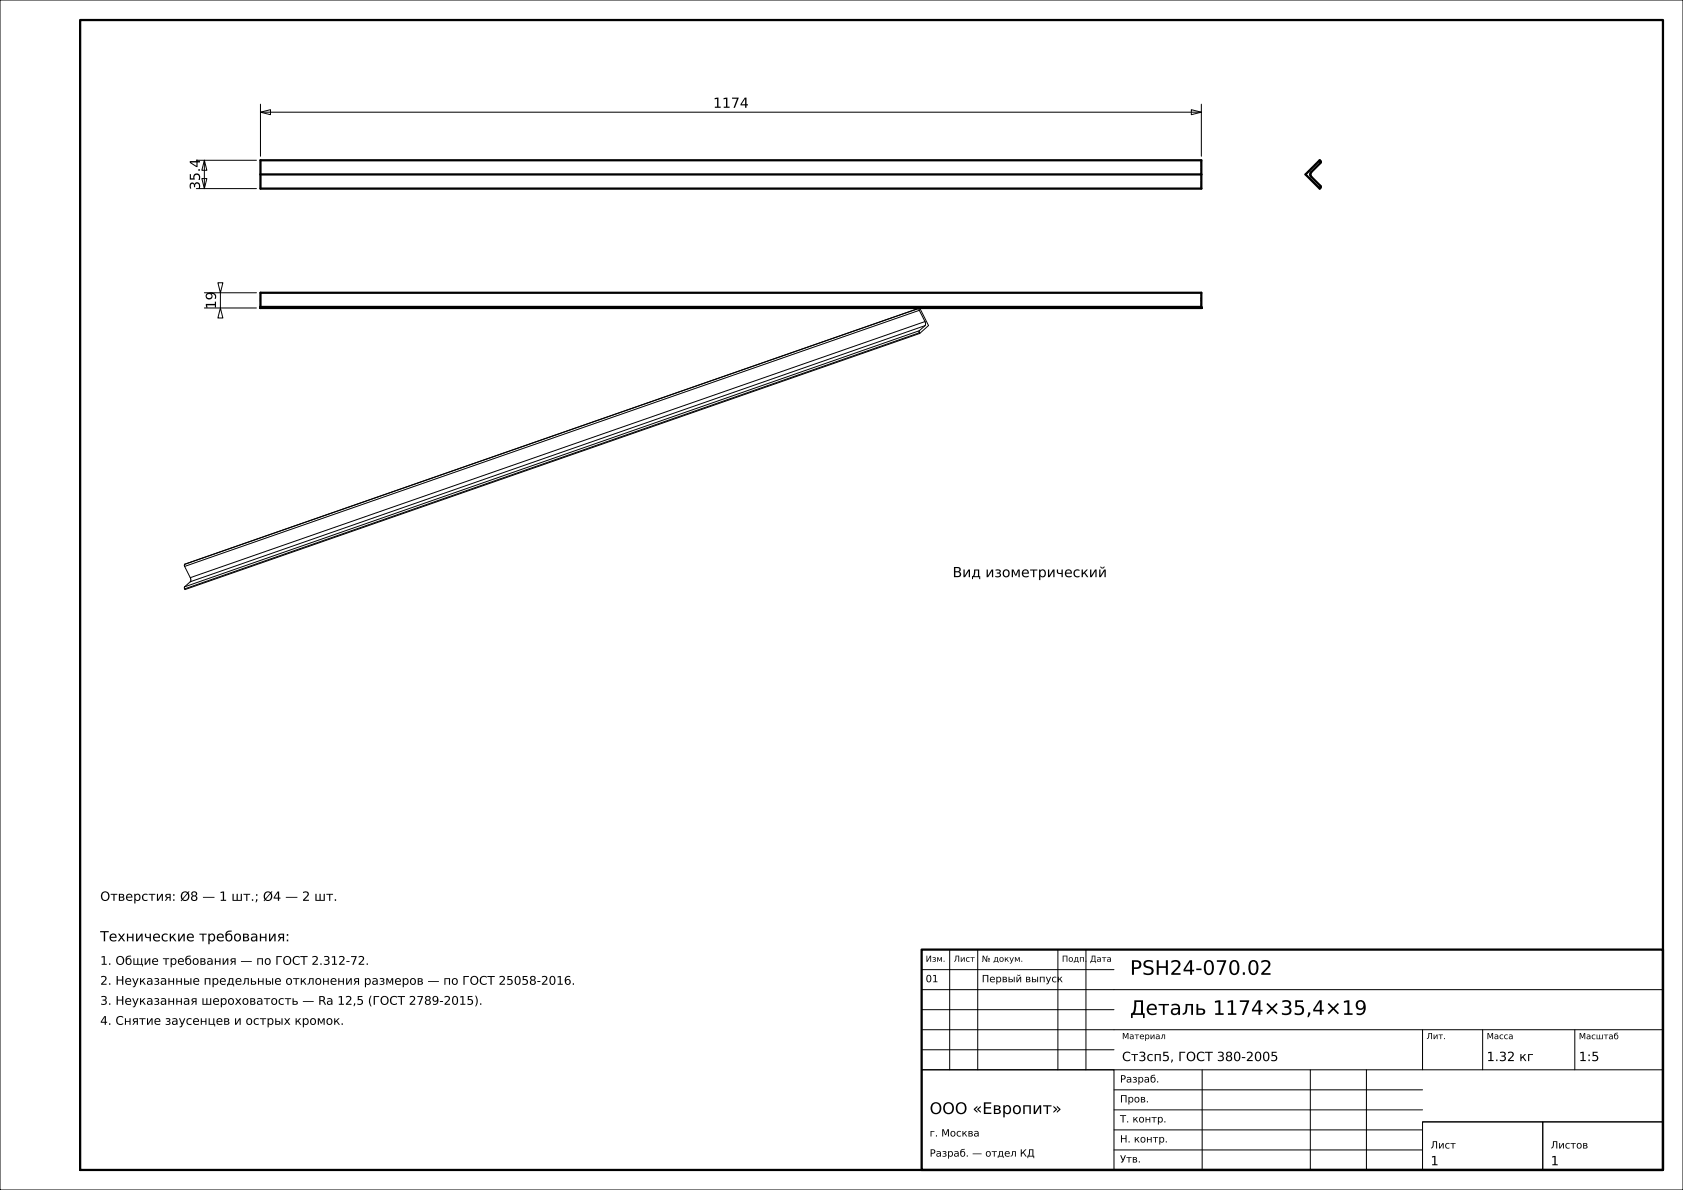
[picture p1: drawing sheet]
<svg xmlns="http://www.w3.org/2000/svg" width="420mm" height="297mm" viewBox="0 0 420 297" stroke-linecap="round" stroke-linejoin="round" font-family="sans-serif">
<g fill="none" stroke="#000" stroke-width=".25">
<path d="M0 0h420v297h-420zM49 40h15M51 40l.6 2.5h-1.2zM51 40v7.1M65 28l2.5-.6v1.2zM65 26v13M65 28h234.8M297.3 27.4l2.5 .6-2.5 .6zM299.8 26v13M49 47.1h15M50.4 44.6h1.2l-.6 2.5zM51 76.9h13"/>
<path d="M51 73.1h13M54.4 70.6h1.2l-.6 2.5zM55 76.9l.6 2.5h-1.2zM55 73.1v3.8M229.4 77.5l1.4 2.8M229.4 77.5l-183.3 63.9M229.5 76.9l-.1 .6M229.5 76.9l2.2 4.4-2.2 1.9M229.5 76.9l-183.4 64M229.4 83.1l.1 .1M229.4 82.5v.6M229.4 83.1l-183.3 63.9"/>
<path d="M229.4 82.5l-183.3 64M229.5 83.2l-183.3 63.9-.1-.1M230.8 81.3l-1.4 1.2M230.8 80.3l.2 .5-.2 .5M230.8 81.3l-183.3 63.9M230.8 80.3l-183.3 63.9M46.1 140.9v.5M46.1 146.5v.5M46.1 141.4l1.4 2.8M46.2 140.8l-.1 .1M47.5 145.2l-1.4 1.3M47.5 144.2l.1 .6-.1 .4"/>
<path d="M237 237v30M244 237v30M264 237v30M271 237v30M230 257h185M230 252h48M230 247h185M230 242h48M355 257v10M370 257v10M393 257v10M230 267h48v25h-48z"/>
<path d="M230 267h185M230 262h48M278 277h77M278 272h77M300 267v25M327 267v25M341 267v25M278 287h77M278 282h77M355 280h30v12h-30zM355 280h60M385 280h30v12h-30z"/>
</g>
<path d="M20 5h395v287h-395zM65 40h234.8v7.1h-234.8zM329.3 40l.3 .3-.1 .4-2.3 2.3a.8 .8 0 0 0 0 1.1l2.3 2.3 .1 .4-.3 .3-3.5-3.6zM65 43.5h234.8M65 73.1h234.8v3.8h-234.8zM65 76.6h234.8M65 76.7h234.8M230 237h185v55h-185z" fill="none" stroke="#000" stroke-width=".56"/>
<g fill="none" stroke="#000" stroke-width=".25" stroke-dasharray=".7 .5" stroke-linecap="butt">
<path d="M299.8 40v.1M329.3 40l-3.5 3.5M65 43v-2.3M65 40.7v-.1M65 40.6v-.1M65 40.5v-.1M65 40.4v-.1M65 40.3v-.1M65 40.2v-.1M65 40.1v-.1M65 47.1v-.2M65 46.9v-.1"/>
<path d="M65 46.8v-.1M65 46.7v-.1M65 46.6v-.1M65 46.5v-.1M65 46.4v-2.3M65 44.1v-.1M65 44v-.1M65 43.9v-.1M65 43.8v-.1M65 43.7v-.1M65 43.6v-.1M65 43.5v-.1"/>
<path d="M65 43.4v-.1M65 43.3v-.1M65 43.2v-.1M65 43.1v-.1M299.8 40.1v.1M299.8 40.2v.1M299.8 40.3v.1M299.8 40.4v.1M299.8 40.5v.1M299.8 40.6v.1M299.8 46.9v.2M299.8 46.4v.1"/>
<path d="M299.8 46.5v.1M299.8 46.6v.1M299.8 46.7v.1M299.8 46.8v.1M299.8 44.1v2.3M299.8 43v.1M299.8 43.1v.1M299.8 43.2v.1M299.8 43.3v.1M299.8 43.4v.1M299.8 43.5v.1M299.8 43.6v.1"/>
<path d="M299.8 43.7v.1M299.8 43.8v.1M299.8 43.9v.1M299.8 44v.1M299.8 40.7v2.3M325.8 43.5l3.5 3.6M327 43.5v-.3M327 43.8v-.3M327 43.2l.2-.2M327.2 43l2.3-2.3M327.2 44.1l-.2-.3M329.3 47.1l.2-.2"/>
<path d="M329.5 40.7l.1-.2M329.5 40.1l-.2-.1M329.5 46.9l.1-.1M329.5 46.4l-2.3-2.3M329.6 40.5v-.2M329.6 40.3l-.1-.2M329.6 46.8v-.3M329.6 46.5l-.1-.1M65 76.9v-.1M65 76.8v-.1M65 76.6v-3.5M65 76.7v-.1"/>
<path d="M65 76.7v.1M65 76.8v.1M65 74.5v2.2M65 74.5v-.1M65 74.4v-.1M65 74.3v.1M65 74.4v.1M65 76.7v-2.2M299.8 74.5v2.2M299.8 76.7v.1M299.8 76.8v.1M299.8 73.1v3.5"/>
<path d="M299.8 76.6v.1M299.8 76.9v-.1M299.8 76.8v-.1M299.8 76.7v-2.2M299.8 74.5v-.1M299.8 74.4v-.1M299.8 74.3v.1M299.8 74.4v.1M299.8 76.6h-234.8"/>
</g>
<g font-size="5">
<text x="282" y="243.3">PSH24-070.02</text>
<text x="282" y="253.3">Деталь 1174×35,4×19</text>
</g>
<text font-size="4" x="232" y="278">ООО «Европит»</text>
<g font-size="3.5">
<text x="178" y="26.9">1174</text>
<text x="49.9" y="47.4" transform="rotate(-90 49.9 47.4)">35.4</text>
<text x="53.9" y="77.2" transform="rotate(-90 53.9 77.2)">19</text>
<text x="237.7" y="144.1">Вид изометрический</text>
<text x="25" y="234.9">Технические требования:</text>
</g>
<g font-size="3.2">
<text x="25" y="224.8">Отверстия: Ø8 — 1 шт.; Ø4 — 2 шт.</text>
<text x="280" y="264.8">Ст3сп5, ГОСТ 380-2005</text>
<text x="371" y="264.8">1.32 кг</text>
<text x="394" y="264.8">1:5</text>
<text x="357" y="290.8">1</text>
<text x="387" y="290.8">1</text>
</g>
<g font-size="3">
<text x="25" y="240.8">1. Общие требования — по ГОСТ 2.312-72.</text>
<text x="25" y="245.8">2. Неуказанные предельные отклонения размеров — по ГОСТ 25058-2016.</text>
<text x="25" y="250.8">3. Неуказанная шероховатость — Ra 12,5 (ГОСТ 2789-2015).</text>
<text x="25" y="255.8">4. Снятие заусенцев и острых кромок.</text>
</g>
<g font-size="2.5">
<text x="231" y="245.1">01</text>
<text x="245" y="245.1">Первый выпуск</text>
<text x="279.5" y="270.2">Разраб.</text>
<text x="279.5" y="275.1">Пров.</text>
<text x="279.5" y="280.1">Т. контр.</text>
<text x="232" y="283.6">г. Москва</text>
<text x="279.5" y="285.1">Н. контр.</text>
<text x="357" y="286.6">Лист</text>
<text x="387" y="286.6">Листов</text>
<text x="232" y="288.7">Разраб. — отдел КД</text>
<text x="279.5" y="290.1">Утв.</text>
</g>
<g font-size="2.1">
<text x="231" y="240">Изм.</text>
<text x="238" y="240">Лист</text>
<text x="245" y="240">№ докум.</text>
<text x="265" y="240">Подп.</text>
<text x="272" y="240">Дата</text>
<text x="280" y="259.3">Материал</text>
<text x="356" y="259.3">Лит.</text>
<text x="371" y="259.3">Масса</text>
<text x="394" y="259.4">Масштаб</text>
</g>
</svg>
